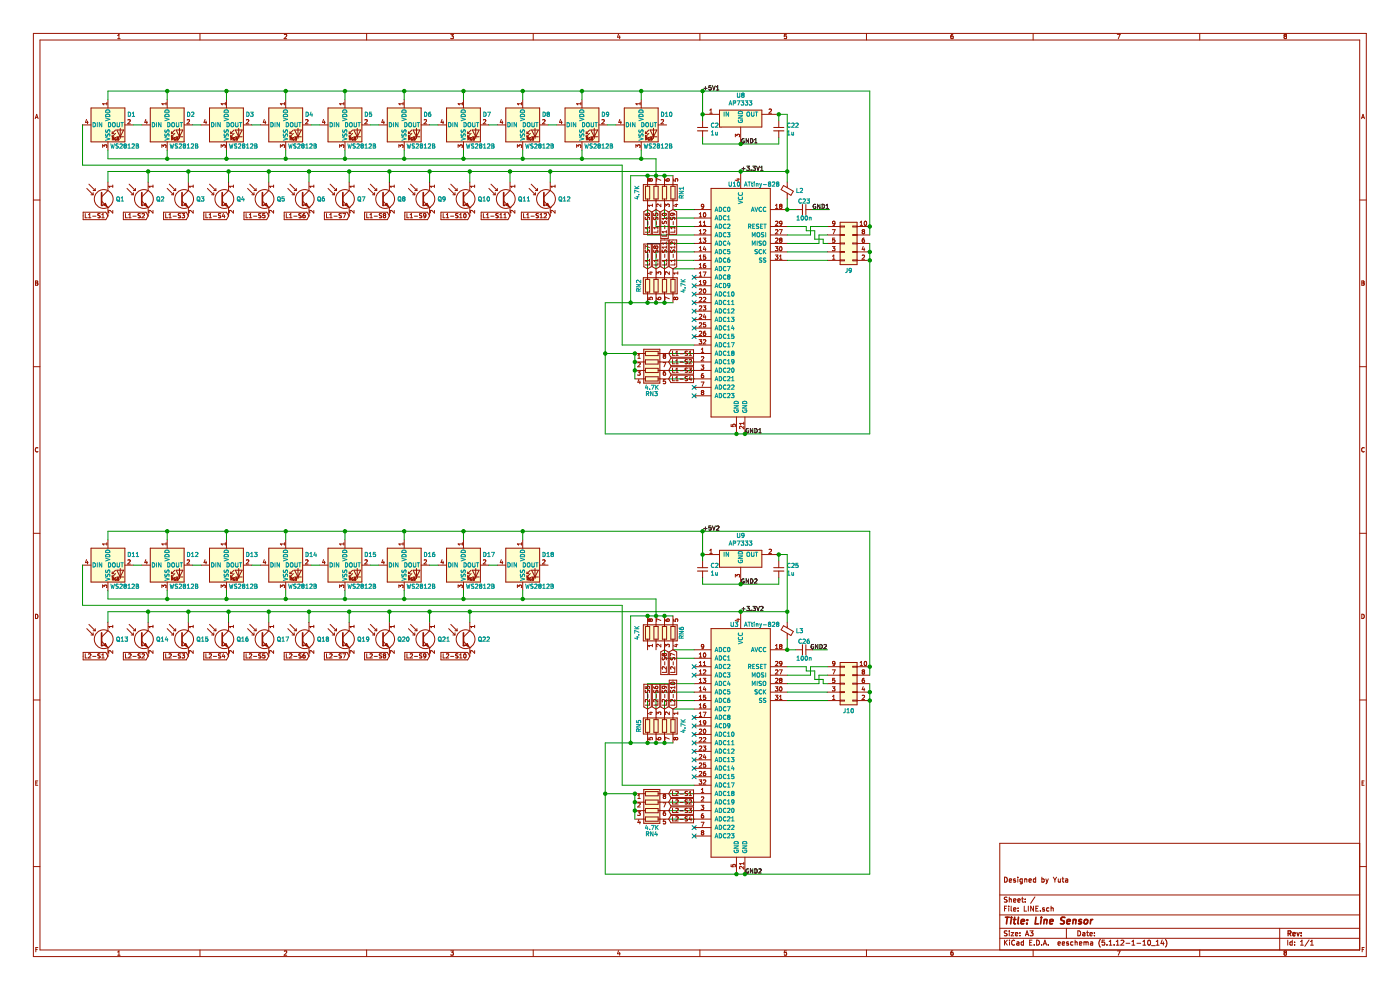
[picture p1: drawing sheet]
EESchema Schematic File Version 4
EELAYER 30 0
EELAYER END
$Descr A3 16535 11693
encoding utf-8
Sheet 1 1
Title "Line Sensor"
Date ""
Rev ""
Comp ""
Comment1 "Designed by Yuta"
Comment2 ""
Comment3 ""
Comment4 ""
$EndDescr
$Comp
L myLibrary:ATtiny-828 U10
U 1 1
P 8750 2475
F 0 "U10" H 8675 2775 50  0000 C CNN
F 1 "ATtiny-828" H 9000 2775 50  0000 C CNN
F 2 "module:VQFN-32-5x5mm_P0.5mm" H 8750 2475 50  0001 C CNN
F 3 "" H 8750 2475 50  0001 C CNN
	1    8750 2475
	1    0    0    -1  
$EndComp
$Comp
L LED:WS2812B D1
U 1 1
P 1275 1475
F 0 "D1" H 1500 1600 50  0000 L CNN
F 1 "WS2812B" H 1300 1225 50  0000 L CNN
F 2 "module:WS2812B" H 1325 1175 50  0001 L TNN
F 3 "https://cdn-shop.adafruit.com/datasheets/WS2812B.pdf" H 1375 1100 50  0001 L TNN
	1    1275 1475
	1    0    0    -1  
$EndComp
$Comp
L LED:WS2812B D2
U 1 1
P 1975 1475
F 0 "D2" H 2200 1600 50  0000 L CNN
F 1 "WS2812B" H 2000 1225 50  0000 L CNN
F 2 "module:WS2812B" H 2025 1175 50  0001 L TNN
F 3 "https://cdn-shop.adafruit.com/datasheets/WS2812B.pdf" H 2075 1100 50  0001 L TNN
	1    1975 1475
	1    0    0    -1  
$EndComp
$Comp
L LED:WS2812B D3
U 1 1
P 2675 1475
F 0 "D3" H 2900 1600 50  0000 L CNN
F 1 "WS2812B" H 2700 1225 50  0000 L CNN
F 2 "module:WS2812B" H 2725 1175 50  0001 L TNN
F 3 "https://cdn-shop.adafruit.com/datasheets/WS2812B.pdf" H 2775 1100 50  0001 L TNN
	1    2675 1475
	1    0    0    -1  
$EndComp
$Comp
L LED:WS2812B D4
U 1 1
P 3375 1475
F 0 "D4" H 3600 1600 50  0000 L CNN
F 1 "WS2812B" H 3400 1225 50  0000 L CNN
F 2 "module:WS2812B" H 3425 1175 50  0001 L TNN
F 3 "https://cdn-shop.adafruit.com/datasheets/WS2812B.pdf" H 3475 1100 50  0001 L TNN
	1    3375 1475
	1    0    0    -1  
$EndComp
$Comp
L LED:WS2812B D5
U 1 1
P 4075 1475
F 0 "D5" H 4300 1600 50  0000 L CNN
F 1 "WS2812B" H 4100 1225 50  0000 L CNN
F 2 "module:WS2812B" H 4125 1175 50  0001 L TNN
F 3 "https://cdn-shop.adafruit.com/datasheets/WS2812B.pdf" H 4175 1100 50  0001 L TNN
	1    4075 1475
	1    0    0    -1  
$EndComp
$Comp
L LED:WS2812B D6
U 1 1
P 4775 1475
F 0 "D6" H 5000 1600 50  0000 L CNN
F 1 "WS2812B" H 4800 1225 50  0000 L CNN
F 2 "module:WS2812B" H 4825 1175 50  0001 L TNN
F 3 "https://cdn-shop.adafruit.com/datasheets/WS2812B.pdf" H 4875 1100 50  0001 L TNN
	1    4775 1475
	1    0    0    -1  
$EndComp
$Comp
L LED:WS2812B D7
U 1 1
P 5475 1475
F 0 "D7" H 5700 1600 50  0000 L CNN
F 1 "WS2812B" H 5500 1225 50  0000 L CNN
F 2 "module:WS2812B" H 5525 1175 50  0001 L TNN
F 3 "https://cdn-shop.adafruit.com/datasheets/WS2812B.pdf" H 5575 1100 50  0001 L TNN
	1    5475 1475
	1    0    0    -1  
$EndComp
$Comp
L LED:WS2812B D8
U 1 1
P 6175 1475
F 0 "D8" H 6400 1600 50  0000 L CNN
F 1 "WS2812B" H 6200 1225 50  0000 L CNN
F 2 "module:WS2812B" H 6225 1175 50  0001 L TNN
F 3 "https://cdn-shop.adafruit.com/datasheets/WS2812B.pdf" H 6275 1100 50  0001 L TNN
	1    6175 1475
	1    0    0    -1  
$EndComp
$Comp
L LED:WS2812B D9
U 1 1
P 6875 1475
F 0 "D9" H 7100 1600 50  0000 L CNN
F 1 "WS2812B" H 6900 1225 50  0000 L CNN
F 2 "module:WS2812B" H 6925 1175 50  0001 L TNN
F 3 "https://cdn-shop.adafruit.com/datasheets/WS2812B.pdf" H 6975 1100 50  0001 L TNN
	1    6875 1475
	1    0    0    -1  
$EndComp
$Comp
L LED:WS2812B D10
U 1 1
P 7575 1475
F 0 "D10" H 7800 1600 50  0000 L CNN
F 1 "WS2812B" H 7600 1225 50  0000 L CNN
F 2 "module:WS2812B" H 7625 1175 50  0001 L TNN
F 3 "https://cdn-shop.adafruit.com/datasheets/WS2812B.pdf" H 7675 1100 50  0001 L TNN
	1    7575 1475
	1    0    0    -1  
$EndComp
Wire Wire Line
	1575 1475 1675 1475
Wire Wire Line
	2275 1475 2375 1475
Wire Wire Line
	2975 1475 3075 1475
Wire Wire Line
	3675 1475 3775 1475
Wire Wire Line
	4375 1475 4475 1475
Wire Wire Line
	5775 1475 5875 1475
Wire Wire Line
	5075 1475 5175 1475
Wire Wire Line
	6475 1475 6575 1475
Wire Wire Line
	7175 1475 7275 1475
Wire Wire Line
	7575 1775 7575 1875
Wire Wire Line
	7575 1875 6875 1875
Wire Wire Line
	1275 1875 1275 1775
Wire Wire Line
	1975 1775 1975 1875
Connection ~ 1975 1875
Wire Wire Line
	1975 1875 1275 1875
Wire Wire Line
	2675 1775 2675 1875
Connection ~ 2675 1875
Wire Wire Line
	2675 1875 1975 1875
Wire Wire Line
	3375 1775 3375 1875
Connection ~ 3375 1875
Wire Wire Line
	3375 1875 2675 1875
Wire Wire Line
	4075 1775 4075 1875
Connection ~ 4075 1875
Wire Wire Line
	4075 1875 3375 1875
Wire Wire Line
	4775 1775 4775 1875
Connection ~ 4775 1875
Wire Wire Line
	4775 1875 4075 1875
Wire Wire Line
	5475 1775 5475 1875
Connection ~ 5475 1875
Wire Wire Line
	5475 1875 4775 1875
Wire Wire Line
	6175 1775 6175 1875
Connection ~ 6175 1875
Wire Wire Line
	6175 1875 5475 1875
Wire Wire Line
	6875 1775 6875 1875
Connection ~ 6875 1875
Wire Wire Line
	6875 1875 6175 1875
Wire Wire Line
	7575 1175 7575 1075
Wire Wire Line
	7575 1075 6875 1075
Wire Wire Line
	1275 1075 1275 1175
Wire Wire Line
	1975 1175 1975 1075
Connection ~ 1975 1075
Wire Wire Line
	1975 1075 1275 1075
Wire Wire Line
	2675 1175 2675 1075
Connection ~ 2675 1075
Wire Wire Line
	2675 1075 1975 1075
Wire Wire Line
	3375 1175 3375 1075
Connection ~ 3375 1075
Wire Wire Line
	3375 1075 2675 1075
Wire Wire Line
	4075 1175 4075 1075
Connection ~ 4075 1075
Wire Wire Line
	4075 1075 3375 1075
Wire Wire Line
	4775 1175 4775 1075
Connection ~ 4775 1075
Wire Wire Line
	4775 1075 4075 1075
Wire Wire Line
	5475 1175 5475 1075
Connection ~ 5475 1075
Wire Wire Line
	5475 1075 4775 1075
Wire Wire Line
	6175 1175 6175 1075
Connection ~ 6175 1075
Wire Wire Line
	6175 1075 5475 1075
Wire Wire Line
	6875 1175 6875 1075
Connection ~ 6875 1075
Wire Wire Line
	6875 1075 6175 1075
$Comp
L Device:Q_Photo_NPN Q1
U 1 1
P 1175 2350
F 0 "Q1" H 1366 2350 50  0000 L CNN
F 1 "Q_Photo_NPN" H 1365 2305 50  0001 L CNN
F 2 "module:PS1101W" H 1375 2450 50  0001 C CNN
F 3 "~" H 1175 2350 50  0001 C CNN
F 4 "PS1101W" H 1175 2350 50  0001 C CNN "Part #"
	1    1175 2350
	1    0    0    -1  
$EndComp
$Comp
L Device:Q_Photo_NPN Q2
U 1 1
P 1650 2350
F 0 "Q2" H 1841 2350 50  0000 L CNN
F 1 "Q_Photo_NPN" H 1840 2305 50  0001 L CNN
F 2 "module:PS1101W" H 1850 2450 50  0001 C CNN
F 3 "~" H 1650 2350 50  0001 C CNN
F 4 "PS1101W" H 1650 2350 50  0001 C CNN "Part #"
	1    1650 2350
	1    0    0    -1  
$EndComp
$Comp
L Device:Q_Photo_NPN Q3
U 1 1
P 2125 2350
F 0 "Q3" H 2316 2350 50  0000 L CNN
F 1 "Q_Photo_NPN" H 2315 2305 50  0001 L CNN
F 2 "module:PS1101W" H 2325 2450 50  0001 C CNN
F 3 "~" H 2125 2350 50  0001 C CNN
F 4 "PS1101W" H 2125 2350 50  0001 C CNN "Part #"
	1    2125 2350
	1    0    0    -1  
$EndComp
$Comp
L Device:Q_Photo_NPN Q4
U 1 1
P 2600 2350
F 0 "Q4" H 2791 2350 50  0000 L CNN
F 1 "Q_Photo_NPN" H 2790 2305 50  0001 L CNN
F 2 "module:PS1101W" H 2800 2450 50  0001 C CNN
F 3 "~" H 2600 2350 50  0001 C CNN
F 4 "PS1101W" H 2600 2350 50  0001 C CNN "Part #"
	1    2600 2350
	1    0    0    -1  
$EndComp
$Comp
L Device:Q_Photo_NPN Q5
U 1 1
P 3075 2350
F 0 "Q5" H 3266 2350 50  0000 L CNN
F 1 "Q_Photo_NPN" H 3265 2305 50  0001 L CNN
F 2 "module:PS1101W" H 3275 2450 50  0001 C CNN
F 3 "~" H 3075 2350 50  0001 C CNN
F 4 "PS1101W" H 3075 2350 50  0001 C CNN "PArt #"
	1    3075 2350
	1    0    0    -1  
$EndComp
$Comp
L Device:Q_Photo_NPN Q6
U 1 1
P 3550 2350
F 0 "Q6" H 3741 2350 50  0000 L CNN
F 1 "Q_Photo_NPN" H 3740 2305 50  0001 L CNN
F 2 "module:PS1101W" H 3750 2450 50  0001 C CNN
F 3 "~" H 3550 2350 50  0001 C CNN
F 4 "PS1101W" H 3550 2350 50  0001 C CNN "Part #"
	1    3550 2350
	1    0    0    -1  
$EndComp
$Comp
L Device:Q_Photo_NPN Q7
U 1 1
P 4025 2350
F 0 "Q7" H 4216 2350 50  0000 L CNN
F 1 "Q_Photo_NPN" H 4215 2305 50  0001 L CNN
F 2 "module:PS1101W" H 4225 2450 50  0001 C CNN
F 3 "~" H 4025 2350 50  0001 C CNN
F 4 "PS1101W" H 4025 2350 50  0001 C CNN "Part #"
	1    4025 2350
	1    0    0    -1  
$EndComp
$Comp
L Device:Q_Photo_NPN Q8
U 1 1
P 4500 2350
F 0 "Q8" H 4691 2350 50  0000 L CNN
F 1 "Q_Photo_NPN" H 4690 2305 50  0001 L CNN
F 2 "module:PS1101W" H 4700 2450 50  0001 C CNN
F 3 "~" H 4500 2350 50  0001 C CNN
F 4 "PS1101W" H 4500 2350 50  0001 C CNN "Part #"
	1    4500 2350
	1    0    0    -1  
$EndComp
$Comp
L Device:Q_Photo_NPN Q9
U 1 1
P 4975 2350
F 0 "Q9" H 5166 2350 50  0000 L CNN
F 1 "Q_Photo_NPN" H 5165 2305 50  0001 L CNN
F 2 "module:PS1101W" H 5175 2450 50  0001 C CNN
F 3 "~" H 4975 2350 50  0001 C CNN
F 4 "PS1101W" H 4975 2350 50  0001 C CNN "Part #"
	1    4975 2350
	1    0    0    -1  
$EndComp
$Comp
L Device:Q_Photo_NPN Q10
U 1 1
P 5450 2350
F 0 "Q10" H 5641 2350 50  0000 L CNN
F 1 "Q_Photo_NPN" H 5640 2305 50  0001 L CNN
F 2 "module:PS1101W" H 5650 2450 50  0001 C CNN
F 3 "~" H 5450 2350 50  0001 C CNN
F 4 "PS1101W" H 5450 2350 50  0001 C CNN "Part #"
	1    5450 2350
	1    0    0    -1  
$EndComp
$Comp
L Device:Q_Photo_NPN Q11
U 1 1
P 5925 2350
F 0 "Q11" H 6116 2350 50  0000 L CNN
F 1 "Q_Photo_NPN" H 6115 2305 50  0001 L CNN
F 2 "module:PS1101W" H 6125 2450 50  0001 C CNN
F 3 "~" H 5925 2350 50  0001 C CNN
F 4 "PS1101W" H 5925 2350 50  0001 C CNN "Part #"
	1    5925 2350
	1    0    0    -1  
$EndComp
$Comp
L Device:Q_Photo_NPN Q12
U 1 1
P 6400 2350
F 0 "Q12" H 6591 2350 50  0000 L CNN
F 1 "Q_Photo_NPN" H 6590 2305 50  0001 L CNN
F 2 "module:PS1101W" H 6600 2450 50  0001 C CNN
F 3 "~" H 6400 2350 50  0001 C CNN
F 4 "PS1101W" H 6400 2350 50  0001 C CNN "Part #"
	1    6400 2350
	1    0    0    -1  
$EndComp
Wire Wire Line
	6500 2150 6500 2025
Wire Wire Line
	6500 2025 6025 2025
Wire Wire Line
	1275 2025 1275 2150
Wire Wire Line
	6025 2150 6025 2025
Connection ~ 6025 2025
Wire Wire Line
	6025 2025 5550 2025
Wire Wire Line
	5550 2150 5550 2025
Connection ~ 5550 2025
Wire Wire Line
	5550 2025 5075 2025
Wire Wire Line
	5075 2150 5075 2025
Connection ~ 5075 2025
Wire Wire Line
	5075 2025 4600 2025
Wire Wire Line
	4600 2150 4600 2025
Connection ~ 4600 2025
Wire Wire Line
	4600 2025 4125 2025
Wire Wire Line
	4125 2150 4125 2025
Connection ~ 4125 2025
Wire Wire Line
	4125 2025 3650 2025
Wire Wire Line
	3650 2150 3650 2025
Connection ~ 3650 2025
Wire Wire Line
	3650 2025 3175 2025
Wire Wire Line
	3175 2150 3175 2025
Connection ~ 3175 2025
Wire Wire Line
	3175 2025 2700 2025
Wire Wire Line
	2700 2150 2700 2025
Connection ~ 2700 2025
Wire Wire Line
	2700 2025 2225 2025
Wire Wire Line
	2225 2150 2225 2025
Connection ~ 2225 2025
Wire Wire Line
	2225 2025 1750 2025
Wire Wire Line
	1750 2150 1750 2025
Connection ~ 1750 2025
Wire Wire Line
	1750 2025 1275 2025
Text GLabel 1275 2550 0    50   Input ~ 0
L1-S1
Text GLabel 1750 2550 0    50   Input ~ 0
L1-S2
Text GLabel 2225 2550 0    50   Input ~ 0
L1-S3
Text GLabel 2700 2550 0    50   Input ~ 0
L1-S4
Text GLabel 3175 2550 0    50   Input ~ 0
L1-S5
Text GLabel 3650 2550 0    50   Input ~ 0
L1-S6
Text GLabel 4125 2550 0    50   Input ~ 0
L1-S7
Text GLabel 4600 2550 0    50   Input ~ 0
L1-S8
Text GLabel 5075 2550 0    50   Input ~ 0
L1-S9
Text GLabel 5550 2550 0    50   Input ~ 0
L1-S10
Text GLabel 6025 2550 0    50   Input ~ 0
L1-S11
Text GLabel 6500 2550 0    50   Input ~ 0
L1-S12
$Comp
L Device:R_Pack04 RN1
U 1 1
P 7850 2275
F 0 "RN1" V 8050 2275 50  0000 C CNN
F 1 "4.7K" V 7524 2275 50  0000 C CNN
F 2 "module:4RES_ARRAY_SMALL" V 8125 2275 50  0001 C CNN
F 3 "~" H 7850 2275 50  0001 C CNN
F 4 "EXB-28V472JX" V 7850 2275 50  0001 C CNN "Part #"
	1    7850 2275
	1    0    0    -1  
$EndComp
$Comp
L Device:R_Pack04 RN2
U 1 1
P 7750 3375
F 0 "RN2" V 7950 3375 50  0000 C CNN
F 1 "4.7K" V 7424 3375 50  0000 C CNN
F 2 "module:4RES_ARRAY_SMALL" V 8025 3375 50  0001 C CNN
F 3 "~" H 7750 3375 50  0001 C CNN
F 4 "EXB-28V472JX" V 7750 3375 50  0001 C CNN "Part #"
	1    7750 3375
	-1   0    0    1   
$EndComp
$Comp
L Device:R_Pack04 RN3
U 1 1
P 7700 4375
F 0 "RN3" V 7975 4375 50  0000 C CNN
F 1 "4.7K" V 7900 4375 50  0000 C CNN
F 2 "module:4RES_ARRAY_SMALL" V 7975 4375 50  0001 C CNN
F 3 "~" H 7700 4375 50  0001 C CNN
F 4 "EXB-28V472JX" V 7700 4375 50  0001 C CNN "Part #"
	1    7700 4375
	0    1    1    0   
$EndComp
Wire Wire Line
	7900 4475 8200 4475
Wire Wire Line
	7900 4375 8200 4375
Wire Wire Line
	7900 4275 8200 4275
Wire Wire Line
	7900 4175 8200 4175
Wire Wire Line
	9300 2875 9675 2875
Wire Wire Line
	9675 2875 9675 2775
Wire Wire Line
	9675 2775 9775 2775
Wire Wire Line
	9300 2775 9575 2775
Wire Wire Line
	9575 2775 9575 2675
Wire Wire Line
	9300 2675 9525 2675
Wire Wire Line
	9525 2675 9525 2725
Wire Wire Line
	9525 2725 9625 2725
Wire Wire Line
	9625 2725 9625 2825
Wire Wire Line
	9625 2825 9725 2825
Wire Wire Line
	9725 2825 9725 2875
Wire Wire Line
	9725 2875 9775 2875
Text GLabel 7950 3175 1    50   Input ~ 0
L1-S12
Text GLabel 7850 3175 1    50   Input ~ 0
L1-S11
Text GLabel 7750 3175 1    50   Input ~ 0
L1-S8
Text GLabel 7650 3175 1    50   Input ~ 0
L1-S7
Text GLabel 7950 2475 3    50   Input ~ 0
L1-S9
Text GLabel 7850 2475 3    50   Input ~ 0
L1-S10
Text GLabel 7750 2475 3    50   Input ~ 0
L1-S5
Text GLabel 7650 2475 3    50   Input ~ 0
L1-S6
Text GLabel 7900 4475 2    50   Input ~ 0
L1-S4
Text GLabel 7900 4375 2    50   Input ~ 0
L1-S3
Text GLabel 7900 4275 2    50   Input ~ 0
L1-S2
Text GLabel 7900 4175 2    50   Input ~ 0
L1-S1
Wire Wire Line
	7950 2475 8200 2475
Wire Wire Line
	7850 2475 7850 2575
Wire Wire Line
	7850 2575 8200 2575
Wire Wire Line
	7750 2475 7750 2675
Wire Wire Line
	7750 2675 8200 2675
Wire Wire Line
	7650 2475 7650 2775
Wire Wire Line
	7650 2775 8200 2775
Wire Wire Line
	7750 3175 7750 2975
Wire Wire Line
	7750 2975 8200 2975
Wire Wire Line
	7650 3175 7650 2875
Wire Wire Line
	7650 2875 8200 2875
Wire Wire Line
	7950 3575 7850 3575
Wire Wire Line
	7450 3575 7450 2075
Wire Wire Line
	7450 2075 7650 2075
Connection ~ 7650 3575
Wire Wire Line
	7650 3575 7450 3575
Connection ~ 7750 3575
Wire Wire Line
	7750 3575 7650 3575
Connection ~ 7850 3575
Wire Wire Line
	7850 3575 7750 3575
Connection ~ 7650 2075
Wire Wire Line
	7650 2075 7750 2075
Connection ~ 7750 2075
Wire Wire Line
	7750 2075 7850 2075
Connection ~ 7850 2075
Wire Wire Line
	7850 2075 7950 2075
Wire Wire Line
	7575 1875 7750 1875
Wire Wire Line
	7750 1875 7750 2075
Connection ~ 7575 1875
Wire Wire Line
	7950 3175 8200 3175
Wire Wire Line
	7850 3175 7850 3075
Wire Wire Line
	7850 3075 8200 3075
Wire Wire Line
	7150 3575 7450 3575
Connection ~ 8700 5125
Wire Wire Line
	8700 5125 7150 5125
Connection ~ 7450 3575
Wire Wire Line
	10275 5125 8800 5125
Connection ~ 8800 5125
Wire Wire Line
	975  1475 975  1950
Wire Wire Line
	975  1950 7350 1950
Wire Wire Line
	7350 1950 7350 4075
Wire Wire Line
	7350 4075 8200 4075
$Comp
L myLibrary:ATtiny-828 U3
U 1 1
P 8750 7675
F 0 "U3" H 8675 7975 50  0000 C CNN
F 1 "ATtiny-828" H 9000 7975 50  0000 C CNN
F 2 "module:VQFN-32-5x5mm_P0.5mm" H 8750 7675 50  0001 C CNN
F 3 "" H 8750 7675 50  0001 C CNN
	1    8750 7675
	1    0    0    -1  
$EndComp
$Comp
L LED:WS2812B D11
U 1 1
P 1275 6675
F 0 "D11" H 1500 6800 50  0000 L CNN
F 1 "WS2812B" H 1300 6425 50  0000 L CNN
F 2 "module:WS2812B" H 1325 6375 50  0001 L TNN
F 3 "https://cdn-shop.adafruit.com/datasheets/WS2812B.pdf" H 1375 6300 50  0001 L TNN
	1    1275 6675
	1    0    0    -1  
$EndComp
$Comp
L LED:WS2812B D12
U 1 1
P 1975 6675
F 0 "D12" H 2200 6800 50  0000 L CNN
F 1 "WS2812B" H 2000 6425 50  0000 L CNN
F 2 "module:WS2812B" H 2025 6375 50  0001 L TNN
F 3 "https://cdn-shop.adafruit.com/datasheets/WS2812B.pdf" H 2075 6300 50  0001 L TNN
	1    1975 6675
	1    0    0    -1  
$EndComp
$Comp
L LED:WS2812B D13
U 1 1
P 2675 6675
F 0 "D13" H 2900 6800 50  0000 L CNN
F 1 "WS2812B" H 2700 6425 50  0000 L CNN
F 2 "module:WS2812B" H 2725 6375 50  0001 L TNN
F 3 "https://cdn-shop.adafruit.com/datasheets/WS2812B.pdf" H 2775 6300 50  0001 L TNN
	1    2675 6675
	1    0    0    -1  
$EndComp
$Comp
L LED:WS2812B D14
U 1 1
P 3375 6675
F 0 "D14" H 3600 6800 50  0000 L CNN
F 1 "WS2812B" H 3400 6425 50  0000 L CNN
F 2 "module:WS2812B" H 3425 6375 50  0001 L TNN
F 3 "https://cdn-shop.adafruit.com/datasheets/WS2812B.pdf" H 3475 6300 50  0001 L TNN
	1    3375 6675
	1    0    0    -1  
$EndComp
$Comp
L LED:WS2812B D15
U 1 1
P 4075 6675
F 0 "D15" H 4300 6800 50  0000 L CNN
F 1 "WS2812B" H 4100 6425 50  0000 L CNN
F 2 "module:WS2812B" H 4125 6375 50  0001 L TNN
F 3 "https://cdn-shop.adafruit.com/datasheets/WS2812B.pdf" H 4175 6300 50  0001 L TNN
	1    4075 6675
	1    0    0    -1  
$EndComp
$Comp
L LED:WS2812B D16
U 1 1
P 4775 6675
F 0 "D16" H 5000 6800 50  0000 L CNN
F 1 "WS2812B" H 4800 6425 50  0000 L CNN
F 2 "module:WS2812B" H 4825 6375 50  0001 L TNN
F 3 "https://cdn-shop.adafruit.com/datasheets/WS2812B.pdf" H 4875 6300 50  0001 L TNN
	1    4775 6675
	1    0    0    -1  
$EndComp
$Comp
L LED:WS2812B D17
U 1 1
P 5475 6675
F 0 "D17" H 5700 6800 50  0000 L CNN
F 1 "WS2812B" H 5500 6425 50  0000 L CNN
F 2 "module:WS2812B" H 5525 6375 50  0001 L TNN
F 3 "https://cdn-shop.adafruit.com/datasheets/WS2812B.pdf" H 5575 6300 50  0001 L TNN
	1    5475 6675
	1    0    0    -1  
$EndComp
$Comp
L LED:WS2812B D18
U 1 1
P 6175 6675
F 0 "D18" H 6400 6800 50  0000 L CNN
F 1 "WS2812B" H 6200 6425 50  0000 L CNN
F 2 "module:WS2812B" H 6225 6375 50  0001 L TNN
F 3 "https://cdn-shop.adafruit.com/datasheets/WS2812B.pdf" H 6275 6300 50  0001 L TNN
	1    6175 6675
	1    0    0    -1  
$EndComp
Wire Wire Line
	1575 6675 1675 6675
Wire Wire Line
	2275 6675 2375 6675
Wire Wire Line
	2975 6675 3075 6675
Wire Wire Line
	3675 6675 3775 6675
Wire Wire Line
	4375 6675 4475 6675
Wire Wire Line
	5775 6675 5875 6675
Wire Wire Line
	5075 6675 5175 6675
Wire Wire Line
	1275 7075 1275 6975
Wire Wire Line
	1975 6975 1975 7075
Connection ~ 1975 7075
Wire Wire Line
	1975 7075 1275 7075
Wire Wire Line
	2675 6975 2675 7075
Connection ~ 2675 7075
Wire Wire Line
	2675 7075 1975 7075
Wire Wire Line
	3375 6975 3375 7075
Connection ~ 3375 7075
Wire Wire Line
	3375 7075 2675 7075
Wire Wire Line
	4075 6975 4075 7075
Connection ~ 4075 7075
Wire Wire Line
	4075 7075 3375 7075
Wire Wire Line
	4775 6975 4775 7075
Connection ~ 4775 7075
Wire Wire Line
	4775 7075 4075 7075
Wire Wire Line
	5475 6975 5475 7075
Connection ~ 5475 7075
Wire Wire Line
	5475 7075 4775 7075
Wire Wire Line
	6175 6975 6175 7075
Connection ~ 6175 7075
Wire Wire Line
	6175 7075 5475 7075
Wire Wire Line
	1275 6275 1275 6375
Wire Wire Line
	1975 6375 1975 6275
Wire Wire Line
	2675 6375 2675 6275
Wire Wire Line
	3375 6375 3375 6275
Wire Wire Line
	4075 6375 4075 6275
Wire Wire Line
	4775 6375 4775 6275
Wire Wire Line
	5475 6375 5475 6275
Wire Wire Line
	6175 6375 6175 6275
$Comp
L Connector_Generic:Conn_02x05_Odd_Even J10
U 1 1
P 9975 8075
F 0 "J10" H 10025 8400 50  0000 C CNN
F 1 "Conn_02x05_Odd_Even" H 10025 8401 50  0001 C CNN
F 2 "module:CONN_SPRING_02x05" H 9975 8075 50  0001 C CNN
F 3 "~" H 9975 8075 50  0001 C CNN
F 4 "A120577CT-ND" H 9975 8075 50  0001 C CNN "Part #"
	1    9975 8075
	1    0    0    1   
$EndComp
$Comp
L Device:Q_Photo_NPN Q13
U 1 1
P 1175 7550
F 0 "Q13" H 1366 7550 50  0000 L CNN
F 1 "Q_Photo_NPN" H 1365 7505 50  0001 L CNN
F 2 "module:PS1101W" H 1375 7650 50  0001 C CNN
F 3 "~" H 1175 7550 50  0001 C CNN
F 4 "PS1101W" H 1175 7550 50  0001 C CNN "Part #"
	1    1175 7550
	1    0    0    -1  
$EndComp
$Comp
L Device:Q_Photo_NPN Q14
U 1 1
P 1650 7550
F 0 "Q14" H 1841 7550 50  0000 L CNN
F 1 "Q_Photo_NPN" H 1840 7505 50  0001 L CNN
F 2 "module:PS1101W" H 1850 7650 50  0001 C CNN
F 3 "~" H 1650 7550 50  0001 C CNN
F 4 "PS1101W" H 1650 7550 50  0001 C CNN "Part #"
	1    1650 7550
	1    0    0    -1  
$EndComp
$Comp
L Device:Q_Photo_NPN Q15
U 1 1
P 2125 7550
F 0 "Q15" H 2316 7550 50  0000 L CNN
F 1 "Q_Photo_NPN" H 2315 7505 50  0001 L CNN
F 2 "module:PS1101W" H 2325 7650 50  0001 C CNN
F 3 "~" H 2125 7550 50  0001 C CNN
F 4 "PS1101W" H 2125 7550 50  0001 C CNN "Part #"
	1    2125 7550
	1    0    0    -1  
$EndComp
$Comp
L Device:Q_Photo_NPN Q16
U 1 1
P 2600 7550
F 0 "Q16" H 2791 7550 50  0000 L CNN
F 1 "Q_Photo_NPN" H 2790 7505 50  0001 L CNN
F 2 "module:PS1101W" H 2800 7650 50  0001 C CNN
F 3 "~" H 2600 7550 50  0001 C CNN
F 4 "PS1101W" H 2600 7550 50  0001 C CNN "Part #"
	1    2600 7550
	1    0    0    -1  
$EndComp
$Comp
L Device:Q_Photo_NPN Q17
U 1 1
P 3075 7550
F 0 "Q17" H 3266 7550 50  0000 L CNN
F 1 "Q_Photo_NPN" H 3265 7505 50  0001 L CNN
F 2 "module:PS1101W" H 3275 7650 50  0001 C CNN
F 3 "~" H 3075 7550 50  0001 C CNN
F 4 "PS1101W" H 3075 7550 50  0001 C CNN "Part #"
	1    3075 7550
	1    0    0    -1  
$EndComp
$Comp
L Device:Q_Photo_NPN Q18
U 1 1
P 3550 7550
F 0 "Q18" H 3741 7550 50  0000 L CNN
F 1 "Q_Photo_NPN" H 3740 7505 50  0001 L CNN
F 2 "module:PS1101W" H 3750 7650 50  0001 C CNN
F 3 "~" H 3550 7550 50  0001 C CNN
F 4 "PS1101W" H 3550 7550 50  0001 C CNN "Part #"
	1    3550 7550
	1    0    0    -1  
$EndComp
$Comp
L Device:Q_Photo_NPN Q19
U 1 1
P 4025 7550
F 0 "Q19" H 4216 7550 50  0000 L CNN
F 1 "Q_Photo_NPN" H 4215 7505 50  0001 L CNN
F 2 "module:PS1101W" H 4225 7650 50  0001 C CNN
F 3 "~" H 4025 7550 50  0001 C CNN
F 4 "PS1101W" H 4025 7550 50  0001 C CNN "Part #"
	1    4025 7550
	1    0    0    -1  
$EndComp
$Comp
L Device:Q_Photo_NPN Q20
U 1 1
P 4500 7550
F 0 "Q20" H 4691 7550 50  0000 L CNN
F 1 "Q_Photo_NPN" H 4690 7505 50  0001 L CNN
F 2 "module:PS1101W" H 4700 7650 50  0001 C CNN
F 3 "~" H 4500 7550 50  0001 C CNN
F 4 "PS1101W" H 4500 7550 50  0001 C CNN "Part #"
	1    4500 7550
	1    0    0    -1  
$EndComp
$Comp
L Device:Q_Photo_NPN Q21
U 1 1
P 4975 7550
F 0 "Q21" H 5166 7550 50  0000 L CNN
F 1 "Q_Photo_NPN" H 5165 7505 50  0001 L CNN
F 2 "module:PS1101W" H 5175 7650 50  0001 C CNN
F 3 "~" H 4975 7550 50  0001 C CNN
F 4 "PS1101W" H 4975 7550 50  0001 C CNN "Part #"
	1    4975 7550
	1    0    0    -1  
$EndComp
$Comp
L Device:Q_Photo_NPN Q22
U 1 1
P 5450 7550
F 0 "Q22" H 5641 7550 50  0000 L CNN
F 1 "Q_Photo_NPN" H 5640 7505 50  0001 L CNN
F 2 "module:PS1101W" H 5650 7650 50  0001 C CNN
F 3 "~" H 5450 7550 50  0001 C CNN
F 4 "PS1101W" H 5450 7550 50  0001 C CNN "Part #"
	1    5450 7550
	1    0    0    -1  
$EndComp
Wire Wire Line
	1275 7225 1275 7350
Wire Wire Line
	5550 7350 5550 7225
Wire Wire Line
	5550 7225 5075 7225
Wire Wire Line
	5075 7350 5075 7225
Connection ~ 5075 7225
Wire Wire Line
	5075 7225 4600 7225
Wire Wire Line
	4600 7350 4600 7225
Connection ~ 4600 7225
Wire Wire Line
	4600 7225 4125 7225
Wire Wire Line
	4125 7350 4125 7225
Connection ~ 4125 7225
Wire Wire Line
	4125 7225 3650 7225
Wire Wire Line
	3650 7350 3650 7225
Connection ~ 3650 7225
Wire Wire Line
	3650 7225 3175 7225
Wire Wire Line
	3175 7350 3175 7225
Connection ~ 3175 7225
Wire Wire Line
	3175 7225 2700 7225
Wire Wire Line
	2700 7350 2700 7225
Connection ~ 2700 7225
Wire Wire Line
	2700 7225 2225 7225
Wire Wire Line
	2225 7350 2225 7225
Connection ~ 2225 7225
Wire Wire Line
	2225 7225 1750 7225
Wire Wire Line
	1750 7350 1750 7225
Connection ~ 1750 7225
Wire Wire Line
	1750 7225 1275 7225
Text GLabel 1275 7750 0    50   Input ~ 0
L2-S1
Text GLabel 1750 7750 0    50   Input ~ 0
L2-S2
Text GLabel 2225 7750 0    50   Input ~ 0
L2-S3
Text GLabel 2700 7750 0    50   Input ~ 0
L2-S4
Text GLabel 3175 7750 0    50   Input ~ 0
L2-S5
Text GLabel 3650 7750 0    50   Input ~ 0
L2-S6
Text GLabel 4125 7750 0    50   Input ~ 0
L2-S7
Text GLabel 4600 7750 0    50   Input ~ 0
L2-S8
Text GLabel 5075 7750 0    50   Input ~ 0
L2-S9
Text GLabel 5550 7750 0    50   Input ~ 0
L2-S10
$Comp
L Device:R_Pack04 RN6
U 1 1
P 7850 7475
F 0 "RN6" V 8050 7475 50  0000 C CNN
F 1 "4.7K" V 7524 7475 50  0000 C CNN
F 2 "module:4RES_ARRAY_SMALL" V 8125 7475 50  0001 C CNN
F 3 "~" H 7850 7475 50  0001 C CNN
F 4 "EXB-28V472JX" V 7850 7475 50  0001 C CNN "Part #"
	1    7850 7475
	1    0    0    -1  
$EndComp
$Comp
L Device:R_Pack04 RN5
U 1 1
P 7750 8575
F 0 "RN5" V 7950 8575 50  0000 C CNN
F 1 "4.7K" V 7424 8575 50  0000 C CNN
F 2 "module:4RES_ARRAY_SMALL" V 8025 8575 50  0001 C CNN
F 3 "~" H 7750 8575 50  0001 C CNN
F 4 "EXB-28V472JX" V 7750 8575 50  0001 C CNN "Part #"
	1    7750 8575
	-1   0    0    1   
$EndComp
$Comp
L Device:R_Pack04 RN4
U 1 1
P 7700 9575
F 0 "RN4" V 7975 9575 50  0000 C CNN
F 1 "4.7K" V 7900 9575 50  0000 C CNN
F 2 "module:4RES_ARRAY_SMALL" V 7975 9575 50  0001 C CNN
F 3 "~" H 7700 9575 50  0001 C CNN
F 4 "EXB-28V472JX" V 7700 9575 50  0001 C CNN "Part #"
	1    7700 9575
	0    1    1    0   
$EndComp
Wire Wire Line
	7900 9675 8200 9675
Wire Wire Line
	7900 9575 8200 9575
Wire Wire Line
	7900 9475 8200 9475
Wire Wire Line
	7900 9375 8200 9375
Wire Wire Line
	9300 8275 9775 8275
Wire Wire Line
	9300 8175 9775 8175
Wire Wire Line
	9300 8075 9675 8075
Wire Wire Line
	9675 8075 9675 7975
Wire Wire Line
	9675 7975 9775 7975
Wire Wire Line
	9300 7975 9575 7975
Wire Wire Line
	9575 7975 9575 7875
Wire Wire Line
	9575 7875 9775 7875
Wire Wire Line
	9300 7875 9525 7875
Wire Wire Line
	9525 7875 9525 7925
Wire Wire Line
	9525 7925 9625 7925
Wire Wire Line
	9625 7925 9625 8025
Wire Wire Line
	9625 8025 9725 8025
Wire Wire Line
	9725 8025 9725 8075
Wire Wire Line
	9725 8075 9775 8075
Text GLabel 7850 7675 3    50   Input ~ 0
L2-S8
Text GLabel 7950 7675 3    50   Input ~ 0
L2-S7
Text GLabel 7850 8375 1    50   Input ~ 0
L2-S9
Text GLabel 7950 8375 1    50   Input ~ 0
L2-S10
Text GLabel 7650 8375 1    50   Input ~ 0
L2-S5
Text GLabel 7750 8375 1    50   Input ~ 0
L2-S6
Text GLabel 7900 9675 2    50   Input ~ 0
L2-S4
Text GLabel 7900 9575 2    50   Input ~ 0
L2-S3
Text GLabel 7900 9475 2    50   Input ~ 0
L2-S2
Text GLabel 7900 9375 2    50   Input ~ 0
L2-S1
Wire Wire Line
	7950 7675 8200 7675
Wire Wire Line
	7850 7675 7850 7775
Wire Wire Line
	7850 7775 8200 7775
Wire Wire Line
	7750 8375 7750 8175
Wire Wire Line
	7750 8175 8200 8175
Wire Wire Line
	7650 8375 7650 8075
Wire Wire Line
	7650 8075 8200 8075
Wire Wire Line
	7950 8775 7850 8775
Wire Wire Line
	7450 8775 7450 7275
Wire Wire Line
	7450 7275 7650 7275
Connection ~ 7650 8775
Wire Wire Line
	7650 8775 7450 8775
Connection ~ 7750 8775
Wire Wire Line
	7750 8775 7650 8775
Connection ~ 7850 8775
Wire Wire Line
	7850 8775 7750 8775
Connection ~ 7650 7275
Wire Wire Line
	7650 7275 7750 7275
Connection ~ 7750 7275
Wire Wire Line
	7750 7275 7850 7275
Connection ~ 7850 7275
Wire Wire Line
	7850 7275 7950 7275
Wire Wire Line
	7750 7075 7750 7275
Wire Wire Line
	8800 10325 8700 10325
Wire Wire Line
	7150 8775 7450 8775
Connection ~ 8700 10325
Wire Wire Line
	8700 10325 7150 10325
Connection ~ 7450 8775
Wire Wire Line
	10275 8075 10275 8175
Wire Wire Line
	10275 10325 8800 10325
Connection ~ 10275 8175
Wire Wire Line
	10275 8175 10275 8275
Connection ~ 10275 8275
Wire Wire Line
	10275 8275 10275 10325
Connection ~ 8800 10325
Wire Wire Line
	10275 7975 10275 7875
Wire Wire Line
	975  6675 975  7150
Wire Wire Line
	975  7150 7350 7150
Wire Wire Line
	7350 7150 7350 9275
Wire Wire Line
	7350 9275 8200 9275
Wire Wire Line
	6175 7075 7750 7075
Wire Wire Line
	7950 8375 8200 8375
Wire Wire Line
	7850 8375 7850 8275
Wire Wire Line
	7850 8275 8200 8275
Wire Wire Line
	8700 5125 8800 5125
Wire Wire Line
	7500 4475 7500 4375
Connection ~ 7500 4275
Wire Wire Line
	7500 4275 7500 4175
Connection ~ 7500 4375
Wire Wire Line
	7500 4375 7500 4275
Wire Wire Line
	7500 4175 7150 4175
Connection ~ 7500 4175
Wire Wire Line
	7500 9675 7500 9575
Connection ~ 7500 9475
Wire Wire Line
	7500 9475 7500 9375
Connection ~ 7500 9575
Wire Wire Line
	7500 9575 7500 9475
Wire Wire Line
	7500 9375 7150 9375
Connection ~ 7500 9375
Wire Wire Line
	6500 2025 8750 2025
Connection ~ 6500 2025
Connection ~ 8750 2025
Wire Wire Line
	8750 2025 9300 2025
Wire Wire Line
	7575 1075 8300 1075
Connection ~ 7575 1075
Wire Wire Line
	5550 7225 8750 7225
Connection ~ 5550 7225
Connection ~ 8750 7225
Wire Wire Line
	8750 7225 9300 7225
Wire Wire Line
	10275 6275 10275 7875
Connection ~ 10275 7875
$Comp
L myLibrary:AP7333 U8
U 1 1
P 8750 1400
F 0 "U8" H 8750 1675 50  0000 C CNN
F 1 "AP7333" H 8750 1584 50  0000 C CNN
F 2 "module:Q_SOT-23" H 8750 1400 50  0001 C CNN
F 3 "" H 8750 1400 50  0001 C CNN
	1    8750 1400
	1    0    0    -1  
$EndComp
$Comp
L Device:C_Small C22
U 1 1
P 9200 1525
F 0 "C22" H 9292 1571 50  0000 L CNN
F 1 "1u" H 9292 1480 50  0000 L CNN
F 2 "module:2012" H 9200 1525 50  0001 C CNN
F 3 "~" H 9200 1525 50  0001 C CNN
	1    9200 1525
	1    0    0    -1  
$EndComp
$Comp
L Device:C_Small C20
U 1 1
P 8300 1525
F 0 "C20" H 8392 1571 50  0000 L CNN
F 1 "1u" H 8392 1480 50  0000 L CNN
F 2 "module:2012" H 8300 1525 50  0001 C CNN
F 3 "~" H 8300 1525 50  0001 C CNN
	1    8300 1525
	1    0    0    -1  
$EndComp
Wire Wire Line
	9200 1350 9200 1425
Wire Wire Line
	9200 1625 9200 1700
Wire Wire Line
	9200 1700 8750 1700
Wire Wire Line
	8300 1700 8300 1625
Connection ~ 8750 1700
Wire Wire Line
	8750 1700 8300 1700
Wire Wire Line
	8300 1425 8300 1350
Wire Wire Line
	8300 1350 8300 1075
Connection ~ 8300 1350
Connection ~ 8300 1075
Wire Wire Line
	8300 1075 10275 1075
Wire Wire Line
	9200 1350 9300 1350
Wire Wire Line
	9300 1350 9300 2025
Connection ~ 9200 1350
$Comp
L myLibrary:AP7333 U9
U 1 1
P 8750 6600
F 0 "U9" H 8750 6875 50  0000 C CNN
F 1 "AP7333" H 8750 6784 50  0000 C CNN
F 2 "module:Q_SOT-23" H 8750 6600 50  0001 C CNN
F 3 "" H 8750 6600 50  0001 C CNN
	1    8750 6600
	1    0    0    -1  
$EndComp
$Comp
L Device:C_Small C25
U 1 1
P 9200 6725
F 0 "C25" H 9292 6771 50  0000 L CNN
F 1 "1u" H 9292 6680 50  0000 L CNN
F 2 "module:2012" H 9200 6725 50  0001 C CNN
F 3 "~" H 9200 6725 50  0001 C CNN
	1    9200 6725
	1    0    0    -1  
$EndComp
$Comp
L Device:C_Small C24
U 1 1
P 8300 6725
F 0 "C24" H 8392 6771 50  0000 L CNN
F 1 "1u" H 8392 6680 50  0000 L CNN
F 2 "module:2012" H 8300 6725 50  0001 C CNN
F 3 "~" H 8300 6725 50  0001 C CNN
	1    8300 6725
	1    0    0    -1  
$EndComp
Wire Wire Line
	9200 6550 9200 6625
Wire Wire Line
	9200 6825 9200 6900
Wire Wire Line
	9200 6900 8750 6900
Wire Wire Line
	8300 6900 8300 6825
Connection ~ 8750 6900
Wire Wire Line
	8750 6900 8300 6900
Wire Wire Line
	8300 6625 8300 6550
Wire Wire Line
	8300 6550 8300 6275
Connection ~ 8300 6550
Wire Wire Line
	9200 6550 9300 6550
Wire Wire Line
	9300 6550 9300 7225
Connection ~ 9200 6550
Connection ~ 8300 6275
Wire Wire Line
	8300 6275 10275 6275
$Comp
L Device:C_Small C26
U 1 1
P 9500 7675
F 0 "C26" V 9400 7675 50  0000 C CNN
F 1 "100n" V 9600 7675 50  0000 C CNN
F 2 "module:1005" H 9500 7675 50  0001 C CNN
F 3 "~" H 9500 7675 50  0001 C CNN
	1    9500 7675
	0    1    1    0   
$EndComp
$Comp
L Device:Ferrite_Bead_Small L3
U 1 1
P 9300 7450
F 0 "L3" H 9400 7450 50  0000 L CNN
F 1 "Ferrite_Bead_Small" H 9400 7405 50  0001 L CNN
F 2 "module:1608" V 9230 7450 50  0001 C CNN
F 3 "~" H 9300 7450 50  0001 C CNN
	1    9300 7450
	1    0    0    -1  
$EndComp
Wire Wire Line
	9400 7675 9300 7675
Wire Wire Line
	9300 7675 9300 7550
Connection ~ 9300 7675
Wire Wire Line
	9300 7350 9300 7225
Connection ~ 9300 7225
$Comp
L Device:C_Small C23
U 1 1
P 9500 2475
F 0 "C23" V 9400 2475 50  0000 C CNN
F 1 "100n" V 9600 2475 50  0000 C CNN
F 2 "module:1005" H 9500 2475 50  0001 C CNN
F 3 "~" H 9500 2475 50  0001 C CNN
	1    9500 2475
	0    1    1    0   
$EndComp
$Comp
L Device:Ferrite_Bead_Small L2
U 1 1
P 9300 2250
F 0 "L2" H 9400 2250 50  0000 L CNN
F 1 "Ferrite_Bead_Small" H 9400 2205 50  0001 L CNN
F 2 "module:1608" V 9230 2250 50  0001 C CNN
F 3 "~" H 9300 2250 50  0001 C CNN
	1    9300 2250
	1    0    0    -1  
$EndComp
Wire Wire Line
	9400 2475 9300 2475
Wire Wire Line
	9300 2475 9300 2350
Connection ~ 9300 2475
Wire Wire Line
	9300 2150 9300 2025
Connection ~ 9300 2025
Connection ~ 10275 2675
Wire Wire Line
	10275 1075 10275 2675
Wire Wire Line
	10275 2775 10275 2675
Wire Wire Line
	10275 3075 10275 5125
Connection ~ 10275 3075
Connection ~ 10275 2975
Wire Wire Line
	10275 2975 10275 3075
Wire Wire Line
	10275 2875 10275 2975
Wire Wire Line
	9300 2975 9775 2975
Wire Wire Line
	9575 2675 9775 2675
Wire Wire Line
	9300 3075 9775 3075
$Comp
L Connector_Generic:Conn_02x05_Odd_Even J9
U 1 1
P 9975 2875
F 0 "J9" H 10025 3200 50  0000 C CNN
F 1 "Conn_02x05_Odd_Even" H 10025 3201 50  0001 C CNN
F 2 "module:CONN_SPRING_02x05" H 9975 2875 50  0001 C CNN
F 3 "~" H 9975 2875 50  0001 C CNN
F 4 "A120577CT-ND" H 9975 2875 50  0001 C CNN "Part #"
	1    9975 2875
	1    0    0    1   
$EndComp
Connection ~ 7150 9375
Wire Wire Line
	7150 9375 7150 8775
Wire Wire Line
	7150 9375 7150 10325
Connection ~ 7150 4175
Wire Wire Line
	7150 4175 7150 3575
Wire Wire Line
	7150 4175 7150 5125
Wire Wire Line
	1275 6275 1975 6275
Connection ~ 1975 6275
Wire Wire Line
	1975 6275 2675 6275
Connection ~ 2675 6275
Wire Wire Line
	2675 6275 3375 6275
Connection ~ 3375 6275
Wire Wire Line
	3375 6275 4075 6275
Connection ~ 4075 6275
Wire Wire Line
	4075 6275 4775 6275
Connection ~ 4775 6275
Wire Wire Line
	4775 6275 5475 6275
Connection ~ 5475 6275
Wire Wire Line
	5475 6275 6175 6275
Connection ~ 6175 6275
Wire Wire Line
	6175 6275 8300 6275
Text Label 8800 5125 0    50   ~ 0
GND1
Text Label 9800 2475 2    50   ~ 0
GND1
Wire Wire Line
	9600 2475 9800 2475
Text Label 8750 1700 0    50   ~ 0
GND1
Text Label 8750 2025 0    50   ~ 0
+3.3V1
Text Label 8300 1075 0    50   ~ 0
+5V1
Wire Wire Line
	9600 7675 9775 7675
Text Label 9775 7675 2    50   ~ 0
GND2
Text Label 8750 6900 0    50   ~ 0
GND2
Text Label 8800 10325 0    50   ~ 0
GND2
Text Label 8750 7225 0    50   ~ 0
+3.3V2
Text Label 8300 6275 0    50   ~ 0
+5V2
NoConn ~ 8200 3275
NoConn ~ 8200 3375
NoConn ~ 8200 3475
NoConn ~ 8200 3575
NoConn ~ 8200 3675
NoConn ~ 8200 3775
NoConn ~ 8200 3875
NoConn ~ 8200 3975
NoConn ~ 8200 4575
NoConn ~ 8200 4675
NoConn ~ 8200 7875
NoConn ~ 8200 7975
NoConn ~ 8200 8475
NoConn ~ 8200 8575
NoConn ~ 8200 8675
NoConn ~ 8200 8775
NoConn ~ 8200 8875
NoConn ~ 8200 8975
NoConn ~ 8200 9075
NoConn ~ 8200 9175
NoConn ~ 8200 9775
NoConn ~ 8200 9875
$EndSCHEMATC
